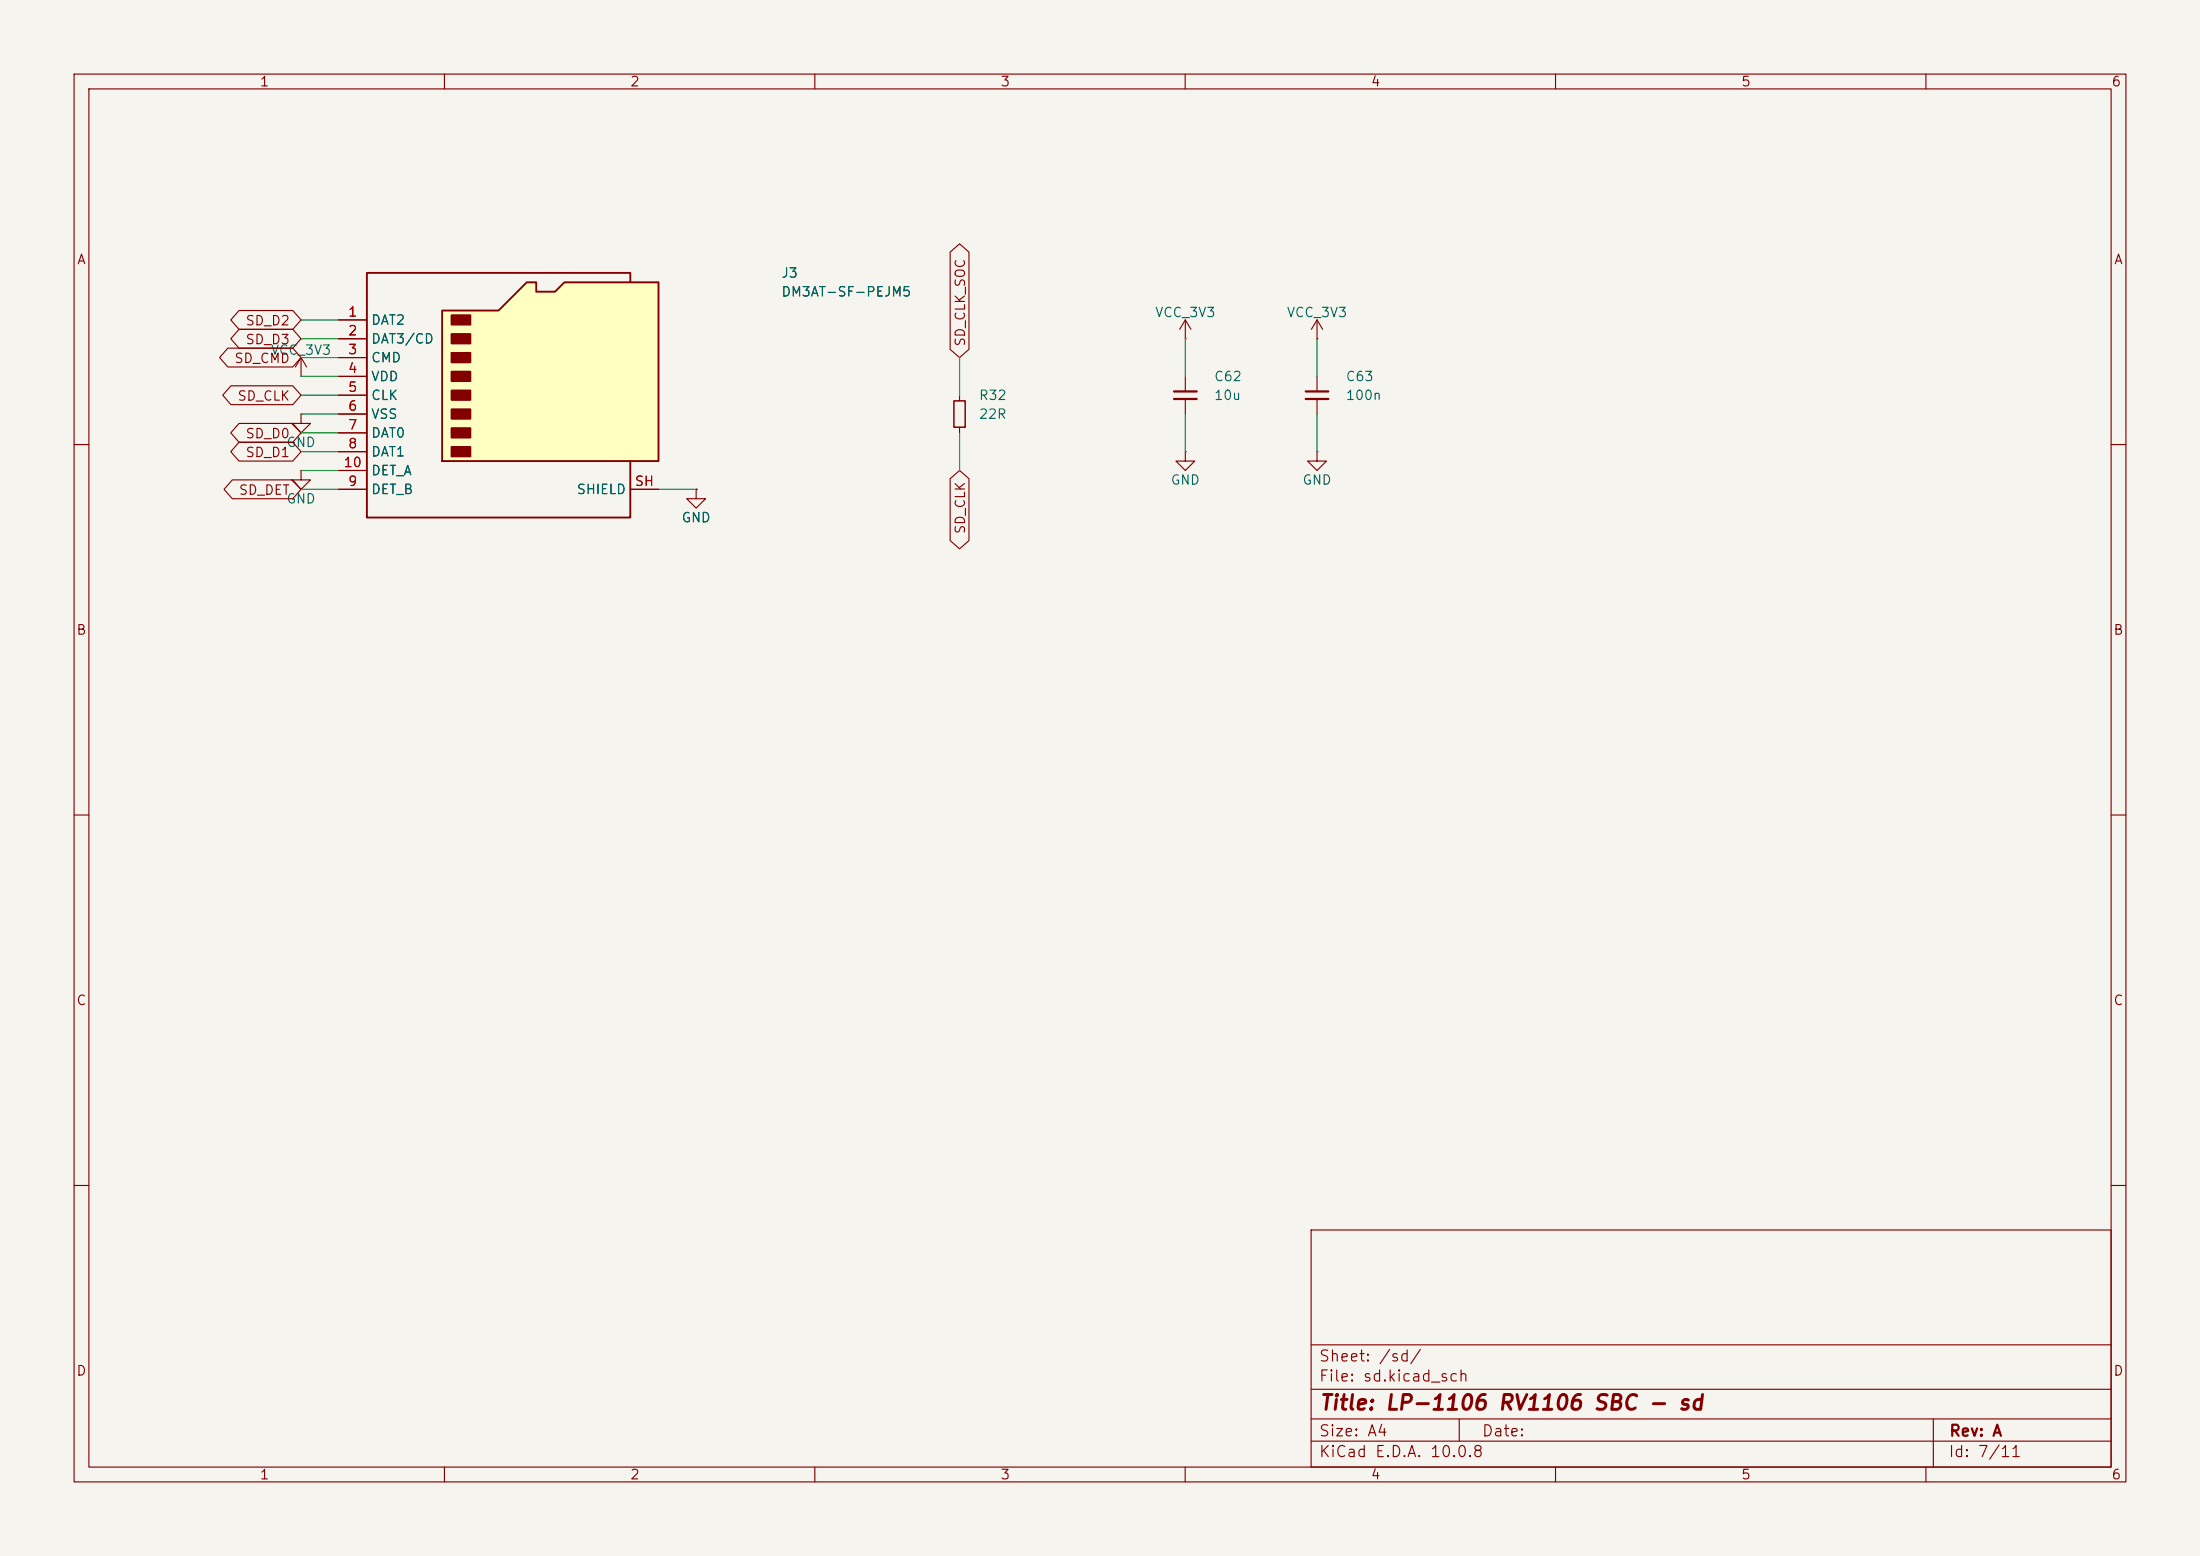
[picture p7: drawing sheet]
<svg xmlns="http://www.w3.org/2000/svg" width="297mm" height="210mm" viewBox="0 0 297 210" stroke-linecap="round" stroke-linejoin="round" font-family="sans-serif">
<path d="M0 0h297v210h-297z" fill="#f5f4ef" stroke="#f5f4ef" stroke-width=".14"/>
<g fill="none" stroke="#840000" stroke-width=".15">
<path d="M10 10h277v190h-277zM12 12h273v186h-273zM60 10v2M110 10v2M160 10v2M210 10v2M260 10v2M40.6 55.9v1.3h1.3l-1.3 1.2-1.2-1.2h1.2M40.6 55.9h.1M129.5 53.3v.8M129.5 57.7v.7M160 45.7h.1"/>
<path d="M160 43.2v2.5M160 50.8v2M160 53.8v2.1M160 43.2l-.7 1.3M160 43.2l.8 1.3M10 60h2M94 66v1.3h1.2l-1.2 1.3-1.3-1.3h1.3M94 66h.1M160 61v1.2h1.3l-1.3 1.3-1.3-1.3h1.3M160 61h.1M285 60h2M10 110h2"/>
<path d="M285 110h2M10 160h2M177 166h108v32h-108zM285 160h2M60 198v2M110 198v2M160 198v2M177 194.5h108M177 191.5h108M177 187.5h108M177 181.5h108M197 191.5v3"/>
<path d="M210 198v2M260 198v2M261 191.5v6.5"/>
</g>
<path d="M158.5 52.8h3M158.5 53.8h3" fill="none" stroke="#840000" stroke-width=".3"/>
<path d="M128.8 54.1h1.5v3.6h-1.5z" fill="none" stroke="#840000" stroke-width=".2"/>
<path d="M59.7 41.9h7.6l3.8-3.8h1.3v1.3h2.5l1.3-1.3h12.7v24.1h-29.2z" fill="#ffffc2"/>
<path d="M85.1 38.1v-1.3h-35.6v33.1h35.6v-7.7M59.7 41.9h7.6l3.8-3.8h1.3v1.3h2.5l1.3-1.3h12.7v24.1h-29.2z" fill="none" stroke="#840000" stroke-width=".25"/>
<g fill="#840000" stroke="#840000" stroke-width=".25">
<path d="M61 42.5h2.5v1.3h-2.5z"/>
<path d="M61 45.1h2.5v1.3h-2.5z"/>
<path d="M61 47.6h2.5v1.3h-2.5z"/>
<path d="M61 50.2h2.5v1.2h-2.5z"/>
<path d="M61 52.7h2.5v1.3h-2.5z"/>
<path d="M61 55.2h2.5v1.3h-2.5z"/>
<path d="M61 57.8h2.5v1.3h-2.5z"/>
<path d="M61 60.3h2.5v1.3h-2.5z"/>
</g>
<g fill="none" stroke="#840000" stroke-width=".15">
<path d="M128.3 34l1.2-1.1 1.3 1.1v13.1l-1.3 1.2-1.2-1.2zM30.8 47h8.7l1.1 1.3-1.1 1.2h-8.7l-1.2-1.2zM31.2 52.1h8.3l1.1 1.2-1.1 1.3h-8.3l-1.1-1.3zM32.3 41.9h7.2l1.1 1.3-1.1 1.3h-7.2l-1.1-1.3zM32.3 59.7h7.2l1.1 1.3-1.1 1.2h-7.2l-1.1-1.2zM32.3 57.1h7.2l1.1 1.3-1.1 1.3h-7.2l-1.1-1.3zM32.3 44.4h7.2l1.1 1.3-1.1 1.3h-7.2l-1.1-1.3zM40.6 50.8h.1M40.6 48.3l-.7 1.2M40.6 48.3l.8 1.2M40.6 48.3v2.5M45.7 43.2h3.8"/>
<path d="M45.7 45.7h3.8M45.7 48.3h3.8M45.7 50.8h3.8M45.7 53.3h3.8M45.7 55.9h3.8M45.7 58.4h3.8M177.8 45.7h.1M177.8 43.2l-.8 1.3M177.8 43.2l.8 1.3M177.8 43.2v2.5M177.8 50.8v2M177.8 53.8v2.1"/>
<path d="M31.4 64.8h8.1l1.1 1.2-1.1 1.3h-8.1l-1.2-1.3zM40.6 63.5v1.3h1.3l-1.3 1.2-1.2-1.2h1.2M40.6 63.5h.1M45.7 61h3.8M45.7 66h3.8M45.7 63.5h3.8M85.1 66h3.8M94 66h.1M128.3 64.6l1.2-1.1 1.3 1.1v8.4l-1.3 1.1-1.2-1.1zM177.8 61v1.2h1.3l-1.3 1.3-1.3-1.3h1.3M177.8 61h.1"/>
</g>
<path d="M176.3 52.8h3M176.3 53.8h3" fill="none" stroke="#840000" stroke-width=".3"/>
<g fill="none" stroke="#009600" stroke-width=".15">
<path d="M40.6 50.8h5.1M40.6 55.9h5.1M40.6 43.2h5.1M40.6 48.3h5.1M40.6 53.3h5.1M40.6 58.4h5.1M40.6 45.7h5.1M129.5 48.3v5M129.5 58.4v5.1M160 45.7v5.1M160 55.9v5.1M177.8 45.7v5.1"/>
<path d="M177.8 55.9v5.1M40.6 63.5h5.1M40.6 66h5.1M40.6 61h5.1M88.9 66h5.1"/>
</g>
<text font-size="2" fill="#840000" x="178" y="190.8">Title: LP-1106 RV1106 SBC - sd</text>
<g font-size="1.5" fill="#840000">
<text x="178" y="184.1">Sheet: /sd/</text>
<text x="178" y="186.8">File: sd.kicad_sch</text>
<text x="178" y="197">KiCad E.D.A. 10.0.8</text>
<text x="178" y="194.2">Size: A4</text>
<text x="200" y="194.2">Date:</text>
<text x="263" y="197">Id: 7/11</text>
<text x="263" y="194.2">Rev: A</text>
</g>
<g font-size="1.3" fill="#840000">
<text x="35" y="12">1</text>
<text x="85" y="12">2</text>
<text x="135" y="12">3</text>
<text x="185" y="12">4</text>
<text x="235" y="12">5</text>
<text x="285" y="12">6</text>
<text x="10.3" y="36">A</text>
<text x="285.3" y="36">A</text>
<text x="33.1" y="44.2">SD_D2</text>
<text x="33.1" y="46.8">SD_D3</text>
<text x="130.6" y="46.9" transform="rotate(-90 130.6 46.9)">SD_CLK_SOC</text>
<text x="31.5" y="49.3">SD_CMD</text>
<text x="32" y="54.4">SD_CLK</text>
<text x="33.1" y="59.5">SD_D0</text>
<text x="33.1" y="62">SD_D1</text>
<text x="32.2" y="67.1">SD_DET</text>
<text x="130.6" y="72.2" transform="rotate(-90 130.6 72.2)">SD_CLK</text>
<text x="10.2" y="86">B</text>
<text x="285.2" y="86">B</text>
<text x="10.2" y="136">C</text>
<text x="285.2" y="136">C</text>
<text x="10.2" y="186">D</text>
<text x="285.2" y="186">D</text>
<text x="35" y="200">1</text>
<text x="85" y="200">2</text>
<text x="135" y="200">3</text>
<text x="185" y="200">4</text>
<text x="235" y="200">5</text>
<text x="285" y="200">6</text>
</g>
<g font-size="1.3" fill="#006464">
<text x="105.4" y="37.8">J3</text>
<text x="105.4" y="40.3">DM3AT-SF-PEJM5</text>
<text x="50" y="44.1">DAT2</text>
<text x="50" y="46.7">DAT3/CD</text>
<text x="155.8" y="43.1">VCC_3V3</text>
<text x="173.6" y="43.1">VCC_3V3</text>
<text x="36.5" y="48.2">VCC_3V3</text>
<text x="50" y="49.2">CMD</text>
<text x="50" y="51.8">VDD</text>
<text x="163.8" y="51.8">C62</text>
<text x="181.6" y="51.8">C63</text>
<text x="50" y="54.3">CLK</text>
<text x="50" y="56.8">VSS</text>
<text x="50" y="59.4">DAT0</text>
<text x="132.1" y="54.3">R32</text>
<text x="132.1" y="56.8">22R</text>
<text x="163.8" y="54.3">10u</text>
<text x="181.6" y="54.3">100n</text>
<text x="38.6" y="60.7">GND</text>
<text x="50" y="61.9">DAT1</text>
<text x="50" y="64.5">DET_A</text>
<text x="158" y="65.7">GND</text>
<text x="175.7" y="65.7">GND</text>
<text x="38.6" y="68.3">GND</text>
<text x="50" y="67">DET_B</text>
<text x="77.8" y="67">SHIELD</text>
<text x="91.9" y="70.8">GND</text>
</g>
<g font-size="1.3" fill="#a90000">
<text x="46.9" y="43">1</text>
<text x="46.9" y="45.6">2</text>
<text x="46.9" y="48.1">3</text>
<text x="46.9" y="50.7">4</text>
<text x="46.9" y="53.2">5</text>
<text x="46.9" y="55.7">6</text>
<text x="46.9" y="58.3">7</text>
<text x="46.3" y="63.4">10</text>
<text x="46.9" y="60.8">8</text>
<text x="46.9" y="65.9">9</text>
<text x="85.6" y="65.9">SH</text>
</g>
</svg>
